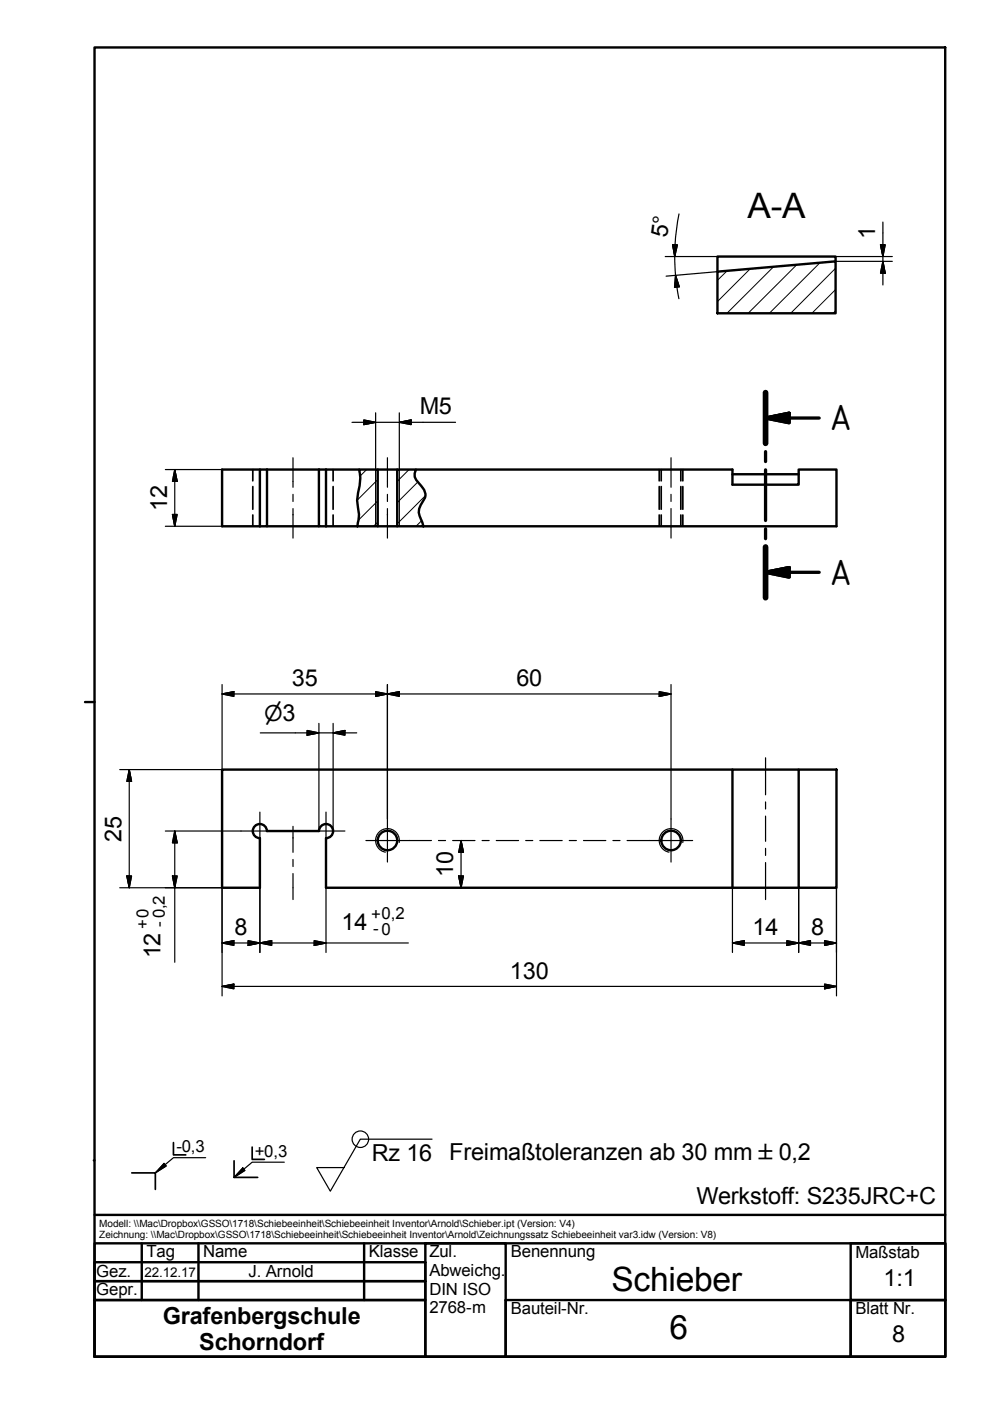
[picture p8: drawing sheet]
<svg xmlns="http://www.w3.org/2000/svg" width="210mm" height="297mm" viewBox="0 0 210 297" stroke-linecap="round" stroke-linejoin="round" font-family="sans-serif">
<!-- layer: Schraffur -->
<g fill="none" stroke="#000" stroke-width=".21">
<path d="M153.8 57.3l-2 2M158.8 56.9l-7 6.9M163.7 56.4l-9.9 9.9M168.6 56l-10.3 10.3M173.5 55.6l-10.7 10.7M176.8 56.8l-9.5 9.5M176.8 61.3l-5 5M176.8 65.8l-.5 .5M77.6 99.3l-1.4 1.4M86.6 99.3l-2.5 2.5M79.9 110.5l-.9 .8M79.9 101.5l-4.3 4.3"/>
<path d="M79.9 106l-4.1 4.1M88.4 102l-4.3 4.3M89.2 110.2l-1.2 1.1M90 104.9l-5.9 5.9"/>
</g>
<!-- layer: Sichtbare Kanten(DIN) -->
<g fill="none" stroke="#000" stroke-width=".51">
<path d="M151.8 57.5l25-2.2v11h-25zM176.8 55.3v-1h-25v3.2M55 99.3h-8v12h8M56.5 99.3v12h-1.5M56.5 99.3h19.5M56.5 99.3h-1.5v12M67.5 99.3v12h1.5M69 99.3v12M76 99.3h3.9v12h-4.3a11.2 11.2 0 0 0 0-5.4l.2-1.6a8.6 8.6 0 0 0 .2-5zM79.9 99.3h4.2M84.1 99.3h3.9a2.12 2.12 0 0 0 .6 2.8 3.6 3.6 0 0 1 1.4 2.8l-1 2a2.74 2.74 0 0 0 .1 2.9l.5 1.5h-5.5zM88 99.3h67v3.2h14v-3.2h8v12h-87.4"/>
<path d="M56.5 111.3h11M69 111.3h6.6M79.9 111.3h4.2M155 100.3h14M55 177.3a1.49 1.49 0 0 1-1.5-1.5 1.49 1.49 0 0 1 1.5-1.5 1.49 1.49 0 0 1 1.5 1.5h11a1.5 1.5 0 0 1 1.5-1.5 1.5 1.5 0 0 1 1.5 1.5 1.5 1.5 0 0 1-1.5 1.5v10.5h100M155 162.8h-108v25h8v-10.5M169 162.8h8v25h-8zM169 162.8h-14v25"/>
<circle cx="82" cy="177.8" r="2.06"/>
<circle cx="142" cy="177.8" r="2.06"/>
</g>
<!-- layer: Gewinde(DIN) -->
<path d="M79.5 99.3v12M84.5 99.3v12M84.5 178.3a2.51 2.51 0 0 0-2.1-3 2.51 2.51 0 0 0-2.9 2.1 2.51 2.51 0 0 0 2.1 2.9M144.5 178.3a2.51 2.51 0 0 0-2.1-3 2.51 2.51 0 0 0-2.9 2.1 2.51 2.51 0 0 0 2.1 2.9" fill="none" stroke="#000" stroke-width=".25"/>
<!-- layer: Verdeckte Kanten(DIN) -->
<g fill="none" stroke="#000" stroke-width=".36">
<path d="M53.5 99.3v2.4M70.5 99.3v2.4M139.5 99.3v2.4M139.9 99.3v2.4M144.1 99.3v2.4M144.5 99.3v2.4M53.5 102.9v4.8M53.5 109v2.3M70.5 102.9v4.8M70.5 109v2.3M139.5 102.9v4.8M139.5 109v2.3"/>
<path d="M139.9 102.9v4.8M139.9 109v2.3M144.1 102.9v4.8M144.1 109v2.3M144.5 102.9v4.8M144.5 109v2.3"/>
</g>
<!-- layer: Schraffur -->
<path d="M34.7 246.1l.5 .6-2.3 1.4zM51.4 247.1l.4 .5-2.3 1.5z" fill="#000" stroke="#000" stroke-width=".21"/>
<!-- layer: Schnittansichtslinien(DIN) -->
<path d="M162 83.1v10.7M162 95.6v2M162 99.4v10.7M162 88.4l5-1v2zM162 88.4h11.3M162 111.9v2.1M162 115.7v10.8M162 121.1l5-1v2zM162 121.1h11.3" fill="none" stroke="#000" stroke-width=".7"/>
<path d="M162 83.1v10.7M162 115.7v10.8" fill="none" stroke="#000" stroke-width="1.2"/>
<path d="M162 88.4l5-1zM162 88.4l5-1v2zM162 121.1l5-1zM162 121.1l5-1v2z" fill="#000" stroke="#000" stroke-width=".7"/>
<!-- layer: Skizziergeometrie(DIN) -->
<g fill="none" stroke="#000" stroke-width=".51">
<path d="M20 10h180v277h-180zM18 148.5h2M19.9 245.5h.1M20 257h180M20 267h70v4h-70zM20 271h70v4h-70zM20 275h70v12h-70zM20 263h180v24h-180zM30 263v12M42 263v12M77 263v12M90 263h17v24h-17z"/>
<path d="M107 275h73v12h-73zM180 263h20v24h-20v-12h20h-20z"/>
</g>
<path d="M27.9 248.1h5v3.5M36.7 241.7v2.6h2.6M49.5 245.6v3.5h5M53.4 242.7v2.6h2.5" fill="none" stroke="#000" stroke-width=".36"/>
<path d="M34.7 246.1l.5 .6-2.3 1.4zM43.5 244.9h-6.8l-3.8 3.2M51.4 247.1l.4 .5-2.3 1.5zM60.2 245.9h-6.8l-3.9 3.2" fill="none" stroke="#000" stroke-width=".25"/>
<!-- layer: Symbole(DIN) -->
<g fill="none" stroke="#000" stroke-width=".25">
<path d="M91.4 241h-15.2l-6.3 11-2.9-5h5.8"/>
<circle cx="76.3" cy="241" r="1.75"/>
</g>
<g fill="none" stroke="#000" stroke-width=".25">
<path d="M140.8 54.3h11M142.3 51.8h1l-.5 2.5zM142.9 58.3l.8 2.4-1 .1zM143.7 45.3l-.2 .8a45.5 45.5 0 0 0-.7 8.2l.1 3.3 .3 3.1M151.8 57.5l-10.9 .9M176.8 54.3h12M176.8 55.3h12M186.3 51.8h1l-.5 2.5zM186.8 47v13.3M186.8 55.3l.5 2.5h-1zM143.2 60.7l.4 2.5M35 99.3h12"/>
<path d="M37 99.3v12M37 99.3l.5 2.5h-1zM74.5 89.4h21.9M77 88.8l2.5 .6-2.5 .4zM79.5 87.3v12M84.5 87.3v12M84.5 89.4l2.5-.6v1zM35 111.3h12M36.5 108.8h1l-.5 2.5zM47 144.8v18h-21.7M47 146.8l2.5-.5v1zM47 146.8h95"/>
<path d="M55.1 155.1h20.4M65 154.5l2.5 .6-2.5 .4zM67.5 153v22.8M70.5 153v22.8M70.5 155.1l2.5-.6v1zM79.5 146.3l2.5 .5-2.5 .5zM82 146.8l2.5-.5v1zM82 144.8v28.5M139.5 146.3l2.5 .5-2.5 .5zM142 144.8v28.5M27.3 162.8v25M27.3 162.8l.5 2.5h-1z"/>
<path d="M35 175.8h16M37 175.8v27.8M37 175.8l.5 2.5h-1zM97.6 177.8v10M97.6 177.8l.5 2.5h-1.1zM25.3 187.8h21.7v22.9M26.8 185.3h1l-.5 2.5zM36.5 185.3h1l-.5 2.5zM47 199.5l2.5-.5v1zM47 199.5h39.4M52.5 199l2.5 .5-2.5 .5zM55 187.8v13.7"/>
<path d="M55 199.5l2.5-.5v1zM66.5 199l2.5 .5-2.5 .5zM69 187.8v13.7M97 185.3h1.1l-.5 2.5zM155 199.5l2.5-.5v1zM155 199.5h22M155 187.8v13.7M166.5 199l2.5 .5-2.5 .5zM169 199.5l2.5-.5v1zM169 187.8v13.7M174.5 199l2.5 .5-2.5 .5zM177 187.8v22.9"/>
<path d="M47 208.7l2.5-.5v1zM47 208.7h130M174.5 208.2l2.5 .5-2.5 .5z"/>
</g>
<g fill="#000" stroke="#000" stroke-width=".25">
<path d="M142.3 51.8l.5 2.5zM142.3 51.8h1l-.5 2.5zM186.3 51.8l.5 2.5zM186.3 51.8h1l-.5 2.5zM186.8 55.3l.5 2.5zM186.8 55.3l.5 2.5h-1zM142.9 58.3l.8 2.4zM142.9 58.3l.8 2.4-1 .1zM77 89.8l2.5-.4zM77 88.8l2.5 .6-2.5 .4zM84.5 89.4l2.5-.6zM84.5 89.4l2.5-.6v1z"/>
<path d="M36.5 108.8l.5 2.5zM36.5 108.8h1l-.5 2.5zM37 99.3l.5 2.5zM37 99.3l.5 2.5h-1zM47 146.8l2.5-.5zM47 146.8l2.5-.5v1zM65 155.5l2.5-.4zM65 154.5l2.5 .6-2.5 .4zM70.5 155.1l2.5-.6zM70.5 155.1l2.5-.6v1zM79.5 147.3l2.5-.5zM79.5 146.3l2.5 .5-2.5 .5z"/>
<path d="M82 146.8l2.5-.5zM82 146.8l2.5-.5v1zM139.5 147.3l2.5-.5zM139.5 146.3l2.5 .5-2.5 .5zM27.3 162.8l.5 2.5zM27.3 162.8l.5 2.5h-1zM37 175.8l.5 2.5zM37 175.8l.5 2.5h-1zM26.8 185.3l.5 2.5zM26.8 185.3h1l-.5 2.5zM36.5 185.3l.5 2.5zM36.5 185.3h1l-.5 2.5z"/>
<path d="M47 199.5l2.5-.5zM47 199.5l2.5-.5v1zM55 199.5l2.5-.5zM55 199.5l2.5-.5v1zM97 185.3l.6 2.5zM97 185.3h1.1l-.5 2.5zM97.6 177.8l.5 2.5zM97.6 177.8l.5 2.5h-1.1zM155 199.5l2.5-.5zM155 199.5l2.5-.5v1zM169 199.5l2.5-.5zM169 199.5l2.5-.5v1z"/>
<path d="M47 208.7l2.5-.5zM47 208.7l2.5-.5v1zM52.5 200l2.5-.5zM52.5 199l2.5 .5-2.5 .5zM66.5 200l2.5-.5zM66.5 199l2.5 .5-2.5 .5zM166.5 200l2.5-.5zM166.5 199l2.5 .5-2.5 .5zM174.5 200l2.5-.5zM174.5 199l2.5 .5-2.5 .5zM174.5 209.2l2.5-.5zM174.5 208.2l2.5 .5-2.5 .5z"/>
</g>
<!-- layer: Mittellinie(DIN) -->
<g fill="none" stroke="#000" stroke-width=".25">
<path d="M62 96.8v6.3M82 96.8v6.3M142 96.8v6.3M62 104.6v1.5M62 107.6v6.2M82 104.6v1.5M82 107.6v6.2M142 104.6v1.5M142 107.6v6.2M62 174.8v5.5M77.4 177.8h13.9M92.8 177.8h1.5"/>
<path d="M95.8 177.8h4.7M102 177.8h1.5M105 177.8h4.7M111.2 177.8h1.5M114.2 177.8h4.8M120.5 177.8h1.5M123.5 177.8h4.7M129.7 177.8h1.5M132.7 177.8h13.9M162 160.3v7.9M162 169.7v1.5M162 172.7v5.3"/>
<path d="M162 179.5v1.5M62 181.8v1.5M62 184.8v5.5M162 182.5v7.8"/>
</g>
<!-- layer: Mittelpunktmarkierung(DIN) -->
<path d="M51 175.8h8M55 171.8v8M65 175.8h8M69 171.8v8M82 173.3v9.1M142 173.3v9.1" fill="none" stroke="#000" stroke-width=".25"/>
<g font-size="8.3">
<text x="175.5" y="91.1">A</text>
<text x="175.5" y="123.7">A</text>
</g>
<text font-size="7.4" x="158.2" y="46.2">A-A</text>
<g font-size="7.1">
<text x="129.4" y="273.2">Schieber</text>
<text x="141.6" y="283.3">6</text>
</g>
<g font-size="5">
<text x="141.2" y="50.4" transform="rotate(-83 141.2 50.4)">5°</text>
<text x="185.2" y="50.5" transform="rotate(-90 185.2 50.5)">1</text>
<text x="88.8" y="87.7">M5</text>
<text x="35.4" y="108.1" transform="rotate(-90 35.4 108.1)">12</text>
<text x="61.8" y="145.2">35</text>
<text x="109.3" y="145.2">60</text>
<text x="25.7" y="178" transform="rotate(-90 25.7 178)">25</text>
<text x="95.9" y="185.5" transform="rotate(-90 95.9 185.5)">10</text>
<text x="49.6" y="197.9">8</text>
<text x="72.3" y="196.7">14</text>
<text x="159.3" y="197.9">14</text>
<text x="171.6" y="197.9">8</text>
<text x="33.9" y="202.8" transform="rotate(-90 33.9 202.8)">12</text>
<text x="107.9" y="207">130</text>
<text x="78.7" y="245.7">Rz 16</text>
<text x="95.1" y="245.4">Freimaßtoleranzen ab 30 mm ±0,2</text>
<text x="147.3" y="254.7">Werkstoff: S235JRC+C</text>
<text x="187" y="272.1">1:1</text>
<text x="34.5" y="280.1">Grafenbergschule</text>
<text x="42.1" y="285.6">Schorndorf</text>
<text x="188.8" y="283.9">8</text>
</g>
<text font-size="4.6" x="55.9" y="152.6">⌀3</text>
<g font-size="3.5">
<text x="31.4" y="196.5" transform="rotate(-90 31.4 196.5)">+0</text>
<text x="34.8" y="196.1" transform="rotate(-90 34.8 196.1)">- 0,2</text>
<text x="78.5" y="194.6">+0,2</text>
<text x="79" y="197.5">- 0</text>
<text x="37.3" y="243.8">-0,3</text>
<text x="53.9" y="244.8">+0,3</text>
<text x="31" y="266">Tag</text>
<text x="43" y="266">Name</text>
<text x="78.1" y="266">Klasse Zul.</text>
<text x="90.9" y="270">Abweichg.</text>
<text x="108.1" y="266">Benennung</text>
<text x="181" y="266.1">Maßstab</text>
<text x="20.4" y="274.1">Gepr.</text>
<text x="20.4" y="270.1">Gez.</text>
<text x="52.6" y="270.2">J. Arnold</text>
<text x="90.9" y="273.9">DIN ISO</text>
<text x="90.9" y="277.8">2768-m</text>
<text x="108.1" y="278">Bauteil-Nr.</text>
<text x="181" y="278">Blatt Nr.</text>
</g>
<text font-size="2.8" x="30.6" y="270.1">22.12.17</text>
<g font-size="2.1">
<text x="21" y="259.6">Modell: \\Mac\Dropbox\GSSO\1718\Schiebeeinheit\Schiebeeinheit Inventor\Arnold\Schieber.ipt (Version: V4)</text>
<text x="21" y="261.9">Zeichnung: \\Mac\Dropbox\GSSO\1718\Schiebeeinheit\Schiebeeinheit Inventor\Arnold\Zeichnungssatz Schiebeeinheit var3.idw (Version: V8)</text>
</g>
</svg>
